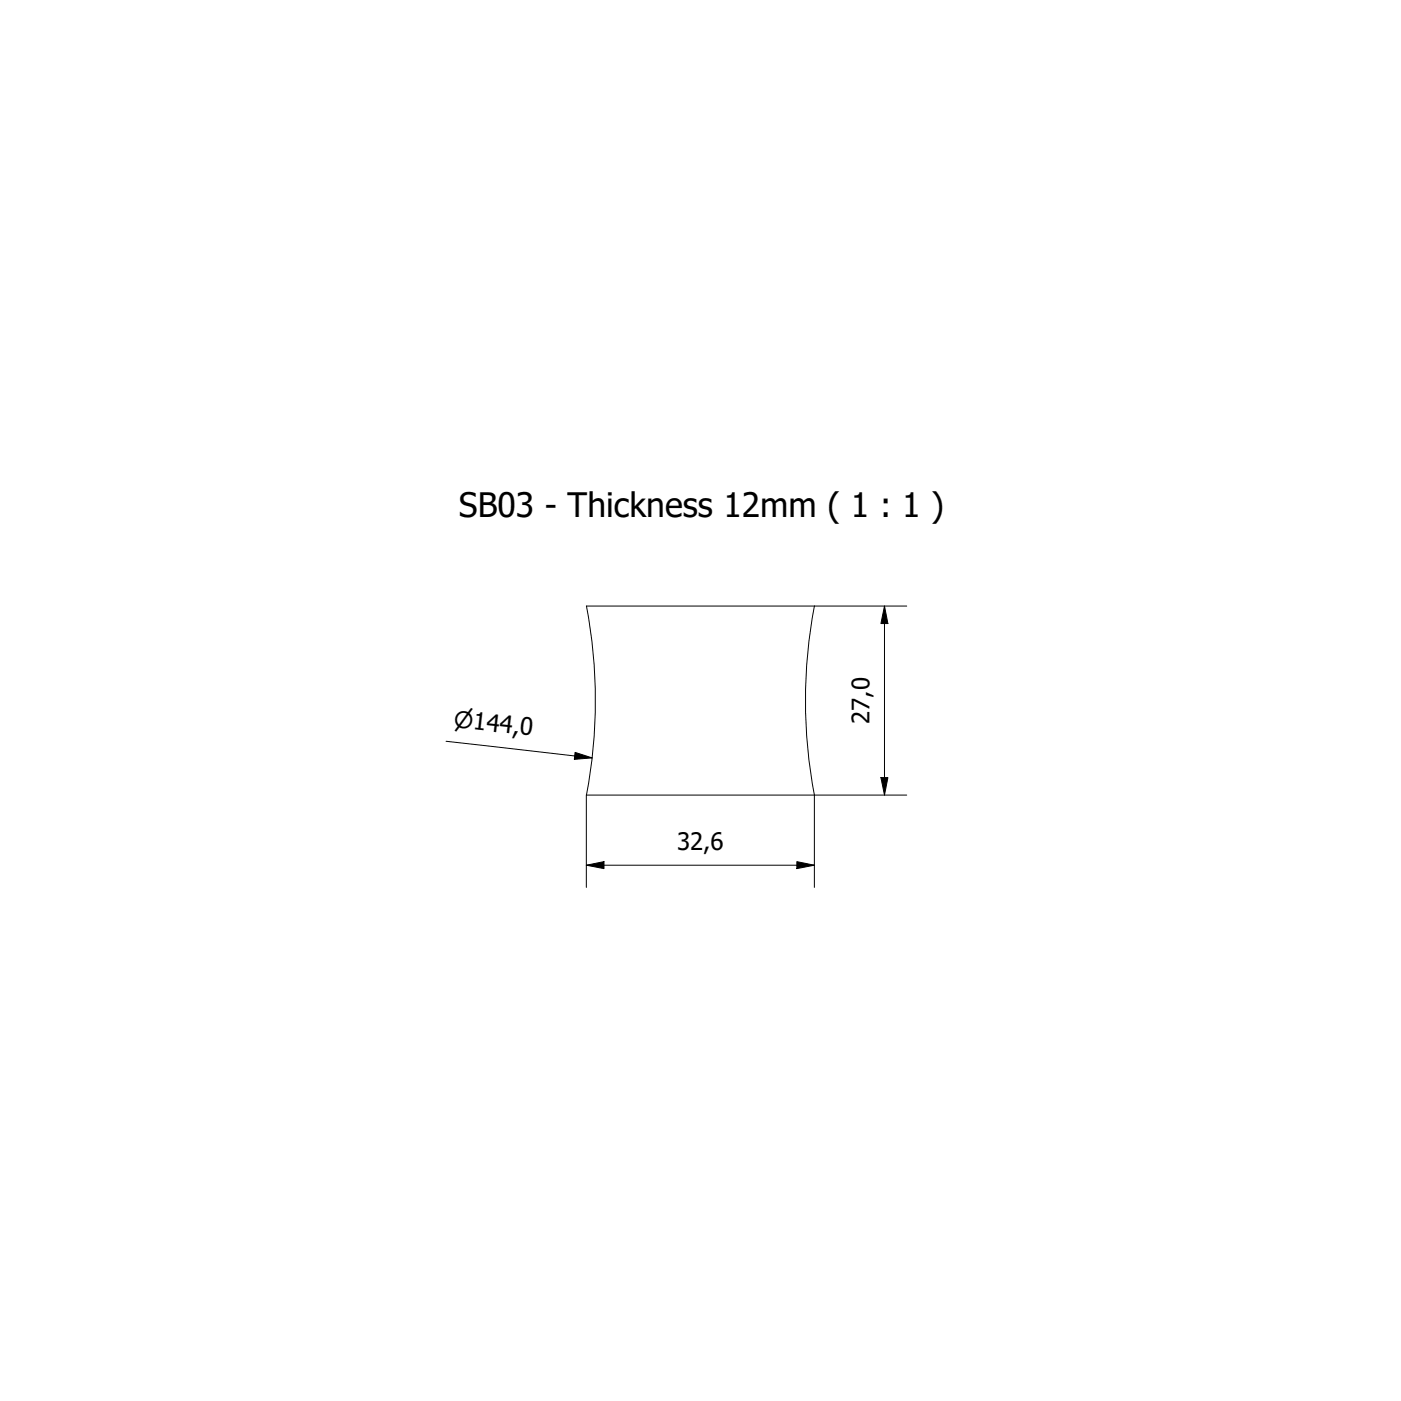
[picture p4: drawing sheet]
<svg xmlns="http://www.w3.org/2000/svg" width="200mm" height="200mm" viewBox="0 0 200 200" stroke-linecap="round" stroke-linejoin="round" font-family="sans-serif">
<!-- layer: Visible (ISO) -->
<path d="M83.7 86.5h32.6M83.7 86.5a72 72 0 0 1 0 27M116.3 86.5a72 72 0 0 0 0 27M83.7 113.5h32.6" fill="none" stroke="#000" stroke-width=".14"/>
<!-- layer: Dimension (ISO) -->
<path d="M116.3 86.5h13.2M126.3 86.5l.5 2.5h-1zM126.3 86.5v27M63.7 105.8l20.8 2.4M82.1 107.4l2.4 .8-2.5 .2zM83.7 113.5v13.2M125.8 111h1l-.5 2.5zM129.5 113.5h-13.2v13.2M83.7 123.5l2.5-.5v1zM83.7 123.5h32.6M113.8 123l2.5 .5-2.5 .5z" fill="none" stroke="#000" stroke-width=".14"/>
<path d="M126.3 86.5l.5 2.5h-1zM82.1 107.4l2.4 .8-2.5 .2zM125.8 111h1l-.5 2.5zM83.7 123.5l2.5-.5v1zM113.8 123l2.5 .5-2.5 .5z" fill="#000"/>
<text font-size="4.8" x="65.5" y="73.7">SB03 - Thickness 12mm ( 1 : 1 )</text>
<g font-size="3.4">
<text x="124.1" y="103.4" transform="rotate(-90 124.1 103.4)">27,0</text>
<text x="96.7" y="121.4">32,6</text>
</g>
<text font-size="3.3" x="64.7" y="103.8" transform="rotate(7 64.7 103.8)">⌀144,0</text>
</svg>
